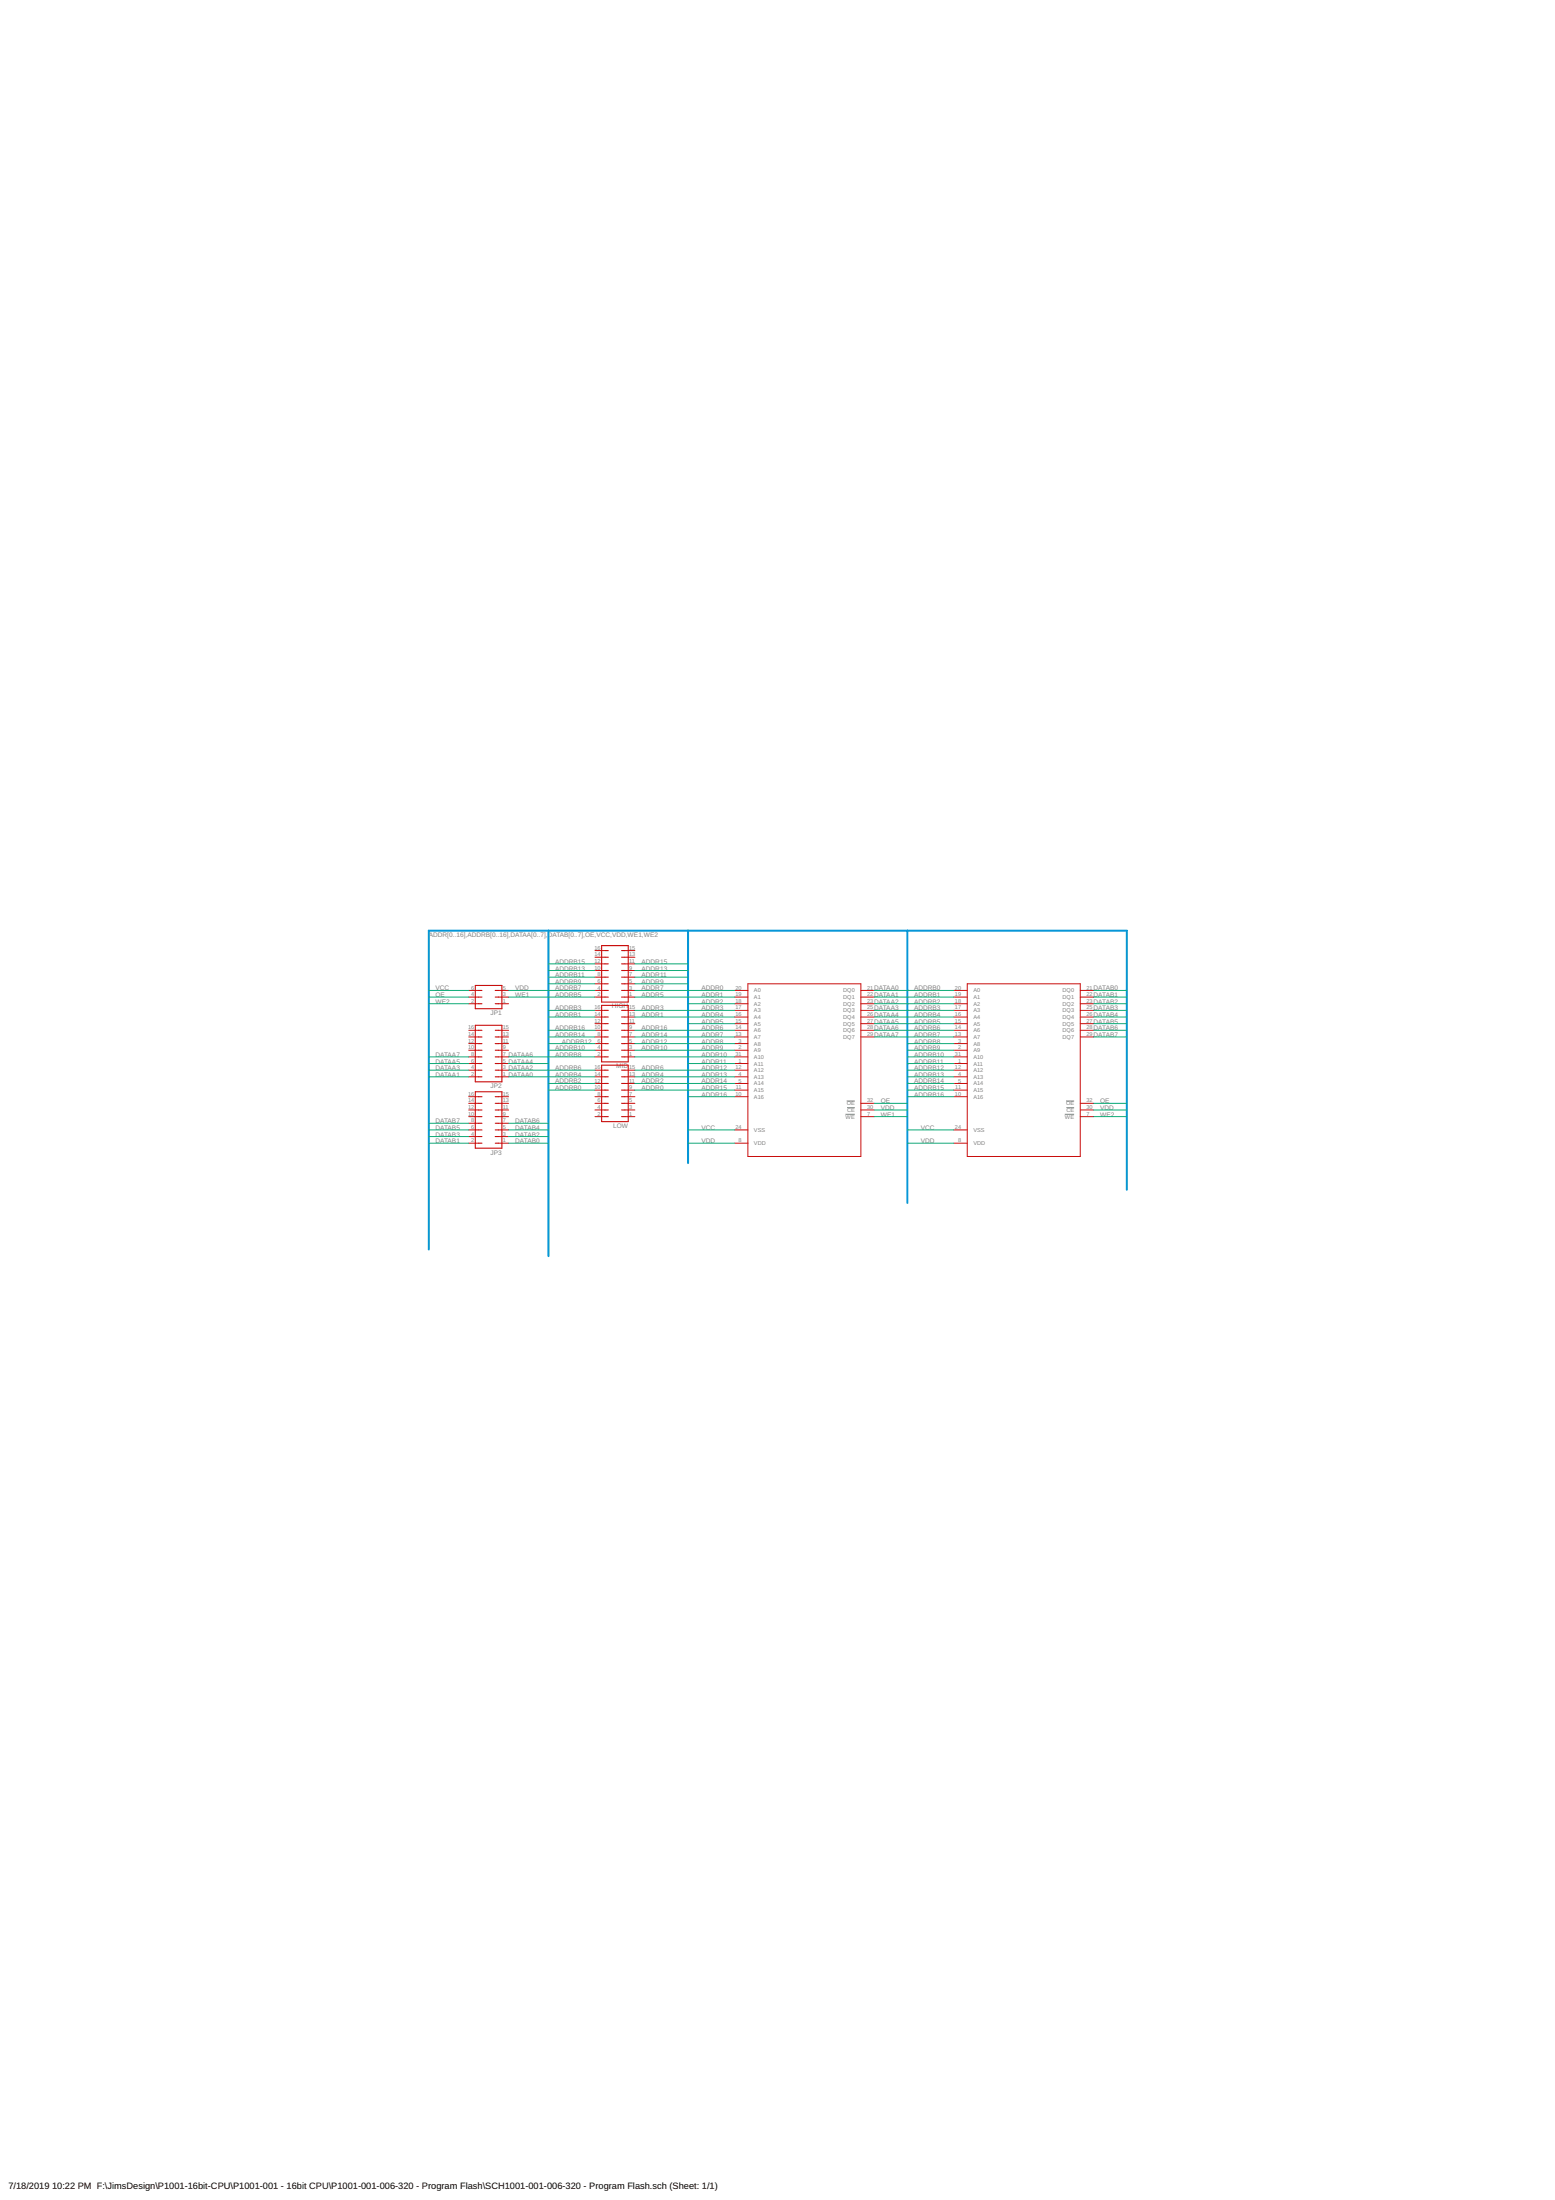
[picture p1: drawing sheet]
<?xml version="1.0" encoding="utf-8"?>
<!DOCTYPE eagle SYSTEM "eagle.dtd">
<eagle version="9.4.2">
<drawing>
<settings>
<setting alwaysvectorfont="no"/>
<setting verticaltext="up"/>
</settings>
<grid distance="0.1" unitdist="inch" unit="inch" style="lines" multiple="1" display="no" altdistance="0.01" altunitdist="inch" altunit="inch"/>
<schematic xreflabel="%F%N/%S.%C%R" xrefpart="/%S.%C%R">
<libraries>
<library name="jumper">
<symbols>
<symbol name="J3">
<wire x1="-2.54" y1="2.54" x2="-2.54" y2="3.81" width="0.4064" layer="94"/>
<wire x1="-2.54" y1="3.81" x2="-2.54" y2="5.08" width="0.1524" layer="94"/>
<wire x1="-2.54" y1="-2.54" x2="-2.54" y2="-3.81" width="0.4064" layer="94"/>
<wire x1="-2.54" y1="-3.81" x2="-2.54" y2="-5.08" width="0.1524" layer="94"/>
<wire x1="0" y1="2.54" x2="0" y2="3.81" width="0.4064" layer="94"/>
<wire x1="0" y1="3.81" x2="0" y2="5.08" width="0.1524" layer="94"/>
<wire x1="0" y1="-2.54" x2="0" y2="-3.81" width="0.4064" layer="94"/>
<wire x1="0" y1="-3.81" x2="0" y2="-5.08" width="0.1524" layer="94"/>
<wire x1="2.54" y1="2.54" x2="2.54" y2="3.81" width="0.4064" layer="94"/>
<wire x1="2.54" y1="3.81" x2="2.54" y2="5.08" width="0.1524" layer="94"/>
<wire x1="2.54" y1="-2.54" x2="2.54" y2="-3.81" width="0.4064" layer="94"/>
<wire x1="2.54" y1="-3.81" x2="2.54" y2="-5.08" width="0.1524" layer="94"/>
<wire x1="-4.445" y1="5.08" x2="4.445" y2="5.08" width="0.4064" layer="94"/>
<wire x1="4.445" y1="5.08" x2="4.445" y2="-5.08" width="0.4064" layer="94"/>
<wire x1="4.445" y1="-5.08" x2="-4.445" y2="-5.08" width="0.4064" layer="94"/>
<wire x1="-4.445" y1="-5.08" x2="-4.445" y2="5.08" width="0.4064" layer="94"/>
<text x="-5.08" y="-5.08" size="1.778" layer="95" rot="R90">&gt;NAME</text>
<text x="6.985" y="-5.08" size="1.778" layer="96" rot="R90">&gt;VALUE</text>
<pin name="1" x="-2.54" y="-7.62" visible="pad" length="short" direction="pas" rot="R90"/>
<pin name="2" x="-2.54" y="7.62" visible="pad" length="short" direction="pas" rot="R270"/>
<pin name="3" x="0" y="-7.62" visible="pad" length="short" direction="pas" rot="R90"/>
<pin name="4" x="0" y="7.62" visible="pad" length="short" direction="pas" rot="R270"/>
<pin name="5" x="2.54" y="-7.62" visible="pad" length="short" direction="pas" rot="R90"/>
<pin name="6" x="2.54" y="7.62" visible="pad" length="short" direction="pas" rot="R270"/>
</symbol>
<symbol name="J8">
<wire x1="-7.62" y1="2.54" x2="-7.62" y2="3.81" width="0.4064" layer="94"/>
<wire x1="-7.62" y1="3.81" x2="-7.62" y2="5.08" width="0.1524" layer="94"/>
<wire x1="-7.62" y1="-2.54" x2="-7.62" y2="-3.81" width="0.4064" layer="94"/>
<wire x1="-7.62" y1="-3.81" x2="-7.62" y2="-5.08" width="0.1524" layer="94"/>
<wire x1="-5.08" y1="2.54" x2="-5.08" y2="3.81" width="0.4064" layer="94"/>
<wire x1="-5.08" y1="3.81" x2="-5.08" y2="5.08" width="0.1524" layer="94"/>
<wire x1="-5.08" y1="-2.54" x2="-5.08" y2="-3.81" width="0.4064" layer="94"/>
<wire x1="-5.08" y1="-3.81" x2="-5.08" y2="-5.08" width="0.1524" layer="94"/>
<wire x1="-2.54" y1="2.54" x2="-2.54" y2="3.81" width="0.4064" layer="94"/>
<wire x1="-2.54" y1="3.81" x2="-2.54" y2="5.08" width="0.1524" layer="94"/>
<wire x1="-2.54" y1="-2.54" x2="-2.54" y2="-3.81" width="0.4064" layer="94"/>
<wire x1="-2.54" y1="-3.81" x2="-2.54" y2="-5.08" width="0.1524" layer="94"/>
<wire x1="0" y1="2.54" x2="0" y2="3.81" width="0.4064" layer="94"/>
<wire x1="0" y1="3.81" x2="0" y2="5.08" width="0.1524" layer="94"/>
<wire x1="0" y1="-2.54" x2="0" y2="-3.81" width="0.4064" layer="94"/>
<wire x1="0" y1="-3.81" x2="0" y2="-5.08" width="0.1524" layer="94"/>
<wire x1="2.54" y1="2.54" x2="2.54" y2="3.81" width="0.4064" layer="94"/>
<wire x1="2.54" y1="3.81" x2="2.54" y2="5.08" width="0.1524" layer="94"/>
<wire x1="2.54" y1="-2.54" x2="2.54" y2="-3.81" width="0.4064" layer="94"/>
<wire x1="2.54" y1="-3.81" x2="2.54" y2="-5.08" width="0.1524" layer="94"/>
<wire x1="5.08" y1="2.54" x2="5.08" y2="3.81" width="0.4064" layer="94"/>
<wire x1="5.08" y1="3.81" x2="5.08" y2="5.08" width="0.1524" layer="94"/>
<wire x1="5.08" y1="-2.54" x2="5.08" y2="-3.81" width="0.4064" layer="94"/>
<wire x1="5.08" y1="-3.81" x2="5.08" y2="-5.08" width="0.1524" layer="94"/>
<wire x1="7.62" y1="2.54" x2="7.62" y2="3.81" width="0.4064" layer="94"/>
<wire x1="7.62" y1="3.81" x2="7.62" y2="5.08" width="0.1524" layer="94"/>
<wire x1="7.62" y1="-2.54" x2="7.62" y2="-3.81" width="0.4064" layer="94"/>
<wire x1="7.62" y1="-3.81" x2="7.62" y2="-5.08" width="0.1524" layer="94"/>
<wire x1="10.16" y1="2.54" x2="10.16" y2="3.81" width="0.4064" layer="94"/>
<wire x1="10.16" y1="3.81" x2="10.16" y2="5.08" width="0.1524" layer="94"/>
<wire x1="10.16" y1="-2.54" x2="10.16" y2="-3.81" width="0.4064" layer="94"/>
<wire x1="10.16" y1="-3.81" x2="10.16" y2="-5.08" width="0.1524" layer="94"/>
<wire x1="12.065" y1="5.08" x2="-9.525" y2="5.08" width="0.4064" layer="94"/>
<wire x1="-9.525" y1="5.08" x2="-9.525" y2="-5.08" width="0.4064" layer="94"/>
<wire x1="-9.525" y1="-5.08" x2="12.065" y2="-5.08" width="0.4064" layer="94"/>
<wire x1="12.065" y1="-5.08" x2="12.065" y2="5.08" width="0.4064" layer="94"/>
<text x="-10.16" y="-5.08" size="1.778" layer="95" rot="R90">&gt;NAME</text>
<text x="14.605" y="-5.08" size="1.778" layer="96" rot="R90">&gt;VALUE</text>
<pin name="1" x="-7.62" y="-7.62" visible="pad" length="short" direction="pas" rot="R90"/>
<pin name="2" x="-7.62" y="7.62" visible="pad" length="short" direction="pas" rot="R270"/>
<pin name="3" x="-5.08" y="-7.62" visible="pad" length="short" direction="pas" rot="R90"/>
<pin name="4" x="-5.08" y="7.62" visible="pad" length="short" direction="pas" rot="R270"/>
<pin name="5" x="-2.54" y="-7.62" visible="pad" length="short" direction="pas" rot="R90"/>
<pin name="6" x="-2.54" y="7.62" visible="pad" length="short" direction="pas" rot="R270"/>
<pin name="7" x="0" y="-7.62" visible="pad" length="short" direction="pas" rot="R90"/>
<pin name="8" x="0" y="7.62" visible="pad" length="short" direction="pas" rot="R270"/>
<pin name="9" x="2.54" y="-7.62" visible="pad" length="short" direction="pas" rot="R90"/>
<pin name="10" x="2.54" y="7.62" visible="pad" length="short" direction="pas" rot="R270"/>
<pin name="11" x="5.08" y="-7.62" visible="pad" length="short" direction="pas" rot="R90"/>
<pin name="12" x="5.08" y="7.62" visible="pad" length="short" direction="pas" rot="R270"/>
<pin name="13" x="7.62" y="-7.62" visible="pad" length="short" direction="pas" rot="R90"/>
<pin name="14" x="7.62" y="7.62" visible="pad" length="short" direction="pas" rot="R270"/>
<pin name="15" x="10.16" y="-7.62" visible="pad" length="short" direction="pas" rot="R90"/>
<pin name="16" x="10.16" y="7.62" visible="pad" length="short" direction="pas" rot="R270"/>
</symbol>
</symbols>
<devicesets>
<deviceset name="JP3Q" prefix="JP" uservalue="yes">
<gates>
<gate name="B" symbol="J3" x="0" y="0"/>
</gates>
<devices>
<device name="" package="JP3Q">
<connects>
<connect gate="B" pin="1" pad="1"/>
<connect gate="B" pin="2" pad="2"/>
<connect gate="B" pin="3" pad="3"/>
<connect gate="B" pin="4" pad="4"/>
<connect gate="B" pin="5" pad="5"/>
<connect gate="B" pin="6" pad="6"/>
</connects>
<package3dinstances>
<package3dinstance package3d_urn="urn:adsk.eagle:package:15460/1"/>
</package3dinstances>
<technologies>
<technology name=""/>
</technologies>
</device>
</devices>
</deviceset>
<deviceset name="JP8Q" prefix="JP" uservalue="yes">
<gates>
<gate name="B" symbol="J8" x="0" y="0"/>
</gates>
<devices>
<device name="" package="JP8Q">
<connects>
<connect gate="B" pin="1" pad="1"/>
<connect gate="B" pin="10" pad="10"/>
<connect gate="B" pin="11" pad="11"/>
<connect gate="B" pin="12" pad="12"/>
<connect gate="B" pin="13" pad="13"/>
<connect gate="B" pin="14" pad="14"/>
<connect gate="B" pin="15" pad="15"/>
<connect gate="B" pin="16" pad="16"/>
<connect gate="B" pin="2" pad="2"/>
<connect gate="B" pin="3" pad="3"/>
<connect gate="B" pin="4" pad="4"/>
<connect gate="B" pin="5" pad="5"/>
<connect gate="B" pin="6" pad="6"/>
<connect gate="B" pin="7" pad="7"/>
<connect gate="B" pin="8" pad="8"/>
<connect gate="B" pin="9" pad="9"/>
</connects>
<package3dinstances>
<package3dinstance package3d_urn="urn:adsk.eagle:package:15461/1"/>
</package3dinstances>
<technologies>
<technology name=""/>
</technologies>
</device>
</devices>
</deviceset>
</devicesets>
</library>
<library name="16bit">
<symbols>
<symbol name="SST39VF1602-70-4I-EKEOTHER">
<pin name="A0" x="-27.94" y="30.48" length="middle"/>
<pin name="A1" x="-27.94" y="27.94" length="middle"/>
<pin name="A2" x="-27.94" y="25.4" length="middle"/>
<pin name="A3" x="-27.94" y="22.86" length="middle"/>
<pin name="A4" x="-27.94" y="20.32" length="middle"/>
<pin name="A5" x="-27.94" y="17.78" length="middle"/>
<pin name="A6" x="-27.94" y="15.24" length="middle"/>
<pin name="A7" x="-27.94" y="12.7" length="middle"/>
<pin name="A8" x="-27.94" y="10.16" length="middle"/>
<pin name="A9" x="-27.94" y="7.62" length="middle"/>
<pin name="A10" x="-27.94" y="5.08" length="middle"/>
<pin name="A11" x="-27.94" y="2.54" length="middle"/>
<pin name="A12" x="-27.94" y="0" length="middle"/>
<pin name="A13" x="-27.94" y="-2.54" length="middle"/>
<pin name="DQ0" x="25.4" y="30.48" length="middle" rot="R180"/>
<pin name="DQ1" x="25.4" y="27.94" length="middle" rot="R180"/>
<pin name="DQ2" x="25.4" y="25.4" length="middle" rot="R180"/>
<pin name="DQ3" x="25.4" y="22.86" length="middle" rot="R180"/>
<pin name="DQ4" x="25.4" y="20.32" length="middle" rot="R180"/>
<pin name="DQ5" x="25.4" y="17.78" length="middle" rot="R180"/>
<pin name="DQ6" x="25.4" y="15.24" length="middle" rot="R180"/>
<pin name="DQ7" x="25.4" y="12.7" length="middle" rot="R180"/>
<pin name="A14" x="-27.94" y="-5.08" length="middle"/>
<pin name="A15" x="-27.94" y="-7.62" length="middle"/>
<pin name="A16" x="-27.94" y="-10.16" length="middle"/>
<pin name="!OE" x="25.4" y="-12.7" length="middle" rot="R180"/>
<pin name="!CE" x="25.4" y="-15.24" length="middle" rot="R180"/>
<pin name="!WE" x="25.4" y="-17.78" length="middle" rot="R180"/>
<pin name="VSS" x="-27.94" y="-22.86" length="middle"/>
<pin name="VDD" x="-27.94" y="-27.94" length="middle"/>
<wire x1="-22.86" y1="33.02" x2="20.32" y2="33.02" width="0.254" layer="94"/>
<wire x1="20.32" y1="33.02" x2="20.32" y2="-33.02" width="0.254" layer="94"/>
<wire x1="20.32" y1="-33.02" x2="-22.86" y2="-33.02" width="0.254" layer="94"/>
<wire x1="-22.86" y1="-33.02" x2="-22.86" y2="33.02" width="0.254" layer="94"/>
</symbol>
</symbols>
<devicesets>
<deviceset name="PROGRAMFLASH">
<gates>
<gate name="G$1" symbol="SST39VF1602-70-4I-EKEOTHER" x="-15.24" y="0"/>
</gates>
<devices>
<device name="" package="TSOP32">
<connects>
<connect gate="G$1" pin="!CE" pad="30"/>
<connect gate="G$1" pin="!OE" pad="32"/>
<connect gate="G$1" pin="!WE" pad="7"/>
<connect gate="G$1" pin="A0" pad="20"/>
<connect gate="G$1" pin="A1" pad="19"/>
<connect gate="G$1" pin="A10" pad="31"/>
<connect gate="G$1" pin="A11" pad="1"/>
<connect gate="G$1" pin="A12" pad="12"/>
<connect gate="G$1" pin="A13" pad="4"/>
<connect gate="G$1" pin="A14" pad="5"/>
<connect gate="G$1" pin="A15" pad="11"/>
<connect gate="G$1" pin="A16" pad="10"/>
<connect gate="G$1" pin="A2" pad="18"/>
<connect gate="G$1" pin="A3" pad="17"/>
<connect gate="G$1" pin="A4" pad="16"/>
<connect gate="G$1" pin="A5" pad="15"/>
<connect gate="G$1" pin="A6" pad="14"/>
<connect gate="G$1" pin="A7" pad="13"/>
<connect gate="G$1" pin="A8" pad="3"/>
<connect gate="G$1" pin="A9" pad="2"/>
<connect gate="G$1" pin="DQ0" pad="21"/>
<connect gate="G$1" pin="DQ1" pad="22"/>
<connect gate="G$1" pin="DQ2" pad="23"/>
<connect gate="G$1" pin="DQ3" pad="25"/>
<connect gate="G$1" pin="DQ4" pad="26"/>
<connect gate="G$1" pin="DQ5" pad="27"/>
<connect gate="G$1" pin="DQ6" pad="28"/>
<connect gate="G$1" pin="DQ7" pad="29"/>
<connect gate="G$1" pin="VDD" pad="8"/>
<connect gate="G$1" pin="VSS" pad="24"/>
</connects>
<technologies>
<technology name=""/>
</technologies>
</device>
</devices>
</deviceset>
</devicesets>
</library>
</libraries>
<attributes>
</attributes>
<variantdefs>
</variantdefs>
<classes>
<class number="0" name="default" width="0" drill="0">
</class>
<class number="1" name="power" width="0.254" drill="0">
</class>
</classes>
<parts>
<part name="JP1" library="jumper" deviceset="JP3Q" device="" package3d_urn="urn:adsk.eagle:package:15460/1"/>
<part name="JP2" library="jumper" deviceset="JP8Q" device="" package3d_urn="urn:adsk.eagle:package:15461/1"/>
<part name="JP3" library="jumper" deviceset="JP8Q" device="" package3d_urn="urn:adsk.eagle:package:15461/1"/>
<part name="U$1" library="16bit" deviceset="PROGRAMFLASH" device=""/>
<part name="U$2" library="16bit" deviceset="PROGRAMFLASH" device=""/>
<part name="HIGH" library="jumper" deviceset="JP8Q" device="" package3d_urn="urn:adsk.eagle:package:15461/1"/>
<part name="MID" library="jumper" deviceset="JP8Q" device="" package3d_urn="urn:adsk.eagle:package:15461/1"/>
<part name="LOW" library="jumper" deviceset="JP8Q" device="" package3d_urn="urn:adsk.eagle:package:15461/1"/>
</parts>
<sheets>
<sheet>
<plain>
</plain>
<instances>
<instance part="JP1" gate="B" x="73.66" y="68.58" smashed="yes" rot="R90">
<attribute name="NAME" x="78.74" y="63.5" size="1.778" layer="95" rot="R180"/>
<attribute name="VALUE" x="78.74" y="75.565" size="1.778" layer="96" rot="R180"/>
</instance>
<instance part="JP2" gate="B" x="73.66" y="45.72" smashed="yes" rot="R90">
<attribute name="NAME" x="78.74" y="35.56" size="1.778" layer="95" rot="R180"/>
<attribute name="VALUE" x="78.74" y="60.325" size="1.778" layer="96" rot="R180"/>
</instance>
<instance part="JP3" gate="B" x="73.66" y="20.32" smashed="yes" rot="R90">
<attribute name="NAME" x="78.74" y="10.16" size="1.778" layer="95" rot="R180"/>
<attribute name="VALUE" x="78.74" y="34.925" size="1.778" layer="96" rot="R180"/>
</instance>
<instance part="U$1" gate="G$1" x="195.58" y="40.64" smashed="yes"/>
<instance part="U$2" gate="G$1" x="279.4" y="40.64" smashed="yes"/>
<instance part="HIGH" gate="B" x="121.92" y="76.2" smashed="yes" rot="R90">
<attribute name="NAME" x="127" y="66.04" size="1.778" layer="95" rot="R180"/>
<attribute name="VALUE" x="127" y="90.805" size="1.778" layer="96" rot="R180"/>
</instance>
<instance part="MID" gate="B" x="121.92" y="53.34" smashed="yes" rot="R90">
<attribute name="NAME" x="127" y="43.18" size="1.778" layer="95" rot="R180"/>
<attribute name="VALUE" x="127" y="67.945" size="1.778" layer="96" rot="R180"/>
</instance>
<instance part="LOW" gate="B" x="121.92" y="30.48" smashed="yes" rot="R90">
<attribute name="NAME" x="127" y="20.32" size="1.778" layer="95" rot="R180"/>
<attribute name="VALUE" x="127" y="45.085" size="1.778" layer="96" rot="R180"/>
</instance>
</instances>
<busses>
<bus name="ADDR[0..16],ADDRB[0..16],DATAA[0..7],DATAB[0..7],OE,VCC,VDD,WE1,WE2">
<segment>
<wire x1="317.5" y1="93.98" x2="233.68" y2="93.98" width="0.762" layer="92"/>
<wire x1="233.68" y1="93.98" x2="149.86" y2="93.98" width="0.762" layer="92"/>
<wire x1="149.86" y1="93.98" x2="96.52" y2="93.98" width="0.762" layer="92"/>
<wire x1="96.52" y1="93.98" x2="50.8" y2="93.98" width="0.762" layer="92"/>
<wire x1="50.8" y1="93.98" x2="50.8" y2="-27.94" width="0.762" layer="92"/>
<label x="50.8" y="91.44" size="1.778" layer="95"/>
<wire x1="96.52" y1="93.98" x2="96.52" y2="-30.48" width="0.762" layer="92"/>
<wire x1="149.86" y1="93.98" x2="149.86" y2="5.08" width="0.762" layer="92"/>
<wire x1="233.68" y1="93.98" x2="233.68" y2="-10.16" width="0.762" layer="92"/>
<wire x1="317.5" y1="93.98" x2="317.5" y2="-5.08" width="0.762" layer="92"/>
</segment>
</bus>
</busses>
<nets>
<net name="DATAA0" class="0">
<segment>
<pinref part="JP2" gate="B" pin="1"/>
<wire x1="81.28" y1="38.1" x2="96.52" y2="38.1" width="0.1524" layer="91"/>
<label x="81.28" y="38.1" size="1.778" layer="95"/>
</segment>
<segment>
<wire x1="220.98" y1="71.12" x2="233.68" y2="71.12" width="0.1524" layer="91"/>
<label x="220.98" y="71.12" size="1.778" layer="95"/>
<pinref part="U$1" gate="G$1" pin="DQ0"/>
</segment>
</net>
<net name="DATAA2" class="0">
<segment>
<pinref part="JP2" gate="B" pin="3"/>
<wire x1="81.28" y1="40.64" x2="96.52" y2="40.64" width="0.1524" layer="91"/>
<label x="81.28" y="40.64" size="1.778" layer="95"/>
</segment>
<segment>
<wire x1="220.98" y1="66.04" x2="233.68" y2="66.04" width="0.1524" layer="91"/>
<label x="220.98" y="66.04" size="1.778" layer="95"/>
<pinref part="U$1" gate="G$1" pin="DQ2"/>
</segment>
</net>
<net name="DATAA4" class="0">
<segment>
<pinref part="JP2" gate="B" pin="5"/>
<wire x1="81.28" y1="43.18" x2="96.52" y2="43.18" width="0.1524" layer="91"/>
<label x="81.28" y="43.18" size="1.778" layer="95"/>
</segment>
<segment>
<wire x1="220.98" y1="60.96" x2="233.68" y2="60.96" width="0.1524" layer="91"/>
<label x="220.98" y="60.96" size="1.778" layer="95"/>
<pinref part="U$1" gate="G$1" pin="DQ4"/>
</segment>
</net>
<net name="DATAA6" class="0">
<segment>
<pinref part="JP2" gate="B" pin="7"/>
<wire x1="81.28" y1="45.72" x2="96.52" y2="45.72" width="0.1524" layer="91"/>
<label x="81.28" y="45.72" size="1.778" layer="95"/>
</segment>
<segment>
<wire x1="220.98" y1="55.88" x2="233.68" y2="55.88" width="0.1524" layer="91"/>
<label x="220.98" y="55.88" size="1.778" layer="95"/>
<pinref part="U$1" gate="G$1" pin="DQ6"/>
</segment>
</net>
<net name="DATAA7" class="0">
<segment>
<pinref part="JP2" gate="B" pin="8"/>
<wire x1="66.04" y1="45.72" x2="50.8" y2="45.72" width="0.1524" layer="91"/>
<label x="53.34" y="45.72" size="1.778" layer="95"/>
</segment>
<segment>
<wire x1="220.98" y1="53.34" x2="233.68" y2="53.34" width="0.1524" layer="91"/>
<label x="220.98" y="53.34" size="1.778" layer="95"/>
<pinref part="U$1" gate="G$1" pin="DQ7"/>
</segment>
</net>
<net name="DATAA5" class="0">
<segment>
<pinref part="JP2" gate="B" pin="6"/>
<wire x1="66.04" y1="43.18" x2="50.8" y2="43.18" width="0.1524" layer="91"/>
<label x="53.34" y="43.18" size="1.778" layer="95"/>
</segment>
<segment>
<wire x1="220.98" y1="58.42" x2="233.68" y2="58.42" width="0.1524" layer="91"/>
<label x="220.98" y="58.42" size="1.778" layer="95"/>
<pinref part="U$1" gate="G$1" pin="DQ5"/>
</segment>
</net>
<net name="DATAA3" class="0">
<segment>
<pinref part="JP2" gate="B" pin="4"/>
<wire x1="66.04" y1="40.64" x2="50.8" y2="40.64" width="0.1524" layer="91"/>
<label x="53.34" y="40.64" size="1.778" layer="95"/>
</segment>
<segment>
<wire x1="220.98" y1="63.5" x2="233.68" y2="63.5" width="0.1524" layer="91"/>
<label x="220.98" y="63.5" size="1.778" layer="95"/>
<pinref part="U$1" gate="G$1" pin="DQ3"/>
</segment>
</net>
<net name="DATAA1" class="0">
<segment>
<pinref part="JP2" gate="B" pin="2"/>
<wire x1="66.04" y1="38.1" x2="50.8" y2="38.1" width="0.1524" layer="91"/>
<label x="53.34" y="38.1" size="1.778" layer="95"/>
</segment>
<segment>
<wire x1="220.98" y1="68.58" x2="233.68" y2="68.58" width="0.1524" layer="91"/>
<label x="220.98" y="68.58" size="1.778" layer="95"/>
<pinref part="U$1" gate="G$1" pin="DQ1"/>
</segment>
</net>
<net name="ADDR0" class="0">
<segment>
<wire x1="167.64" y1="71.12" x2="149.86" y2="71.12" width="0.1524" layer="91"/>
<label x="154.94" y="71.12" size="1.778" layer="95"/>
<pinref part="U$1" gate="G$1" pin="A0"/>
</segment>
<segment>
<pinref part="LOW" gate="B" pin="9"/>
<wire x1="129.54" y1="33.02" x2="149.86" y2="33.02" width="0.1524" layer="91"/>
<label x="132.08" y="33.02" size="1.778" layer="95"/>
</segment>
</net>
<net name="ADDR2" class="0">
<segment>
<wire x1="167.64" y1="66.04" x2="149.86" y2="66.04" width="0.1524" layer="91"/>
<label x="154.94" y="66.04" size="1.778" layer="95"/>
<pinref part="U$1" gate="G$1" pin="A2"/>
</segment>
<segment>
<pinref part="LOW" gate="B" pin="11"/>
<wire x1="129.54" y1="35.56" x2="149.86" y2="35.56" width="0.1524" layer="91"/>
<label x="132.08" y="35.56" size="1.778" layer="95"/>
</segment>
</net>
<net name="ADDR4" class="0">
<segment>
<wire x1="167.64" y1="60.96" x2="149.86" y2="60.96" width="0.1524" layer="91"/>
<label x="154.94" y="60.96" size="1.778" layer="95"/>
<pinref part="U$1" gate="G$1" pin="A4"/>
</segment>
<segment>
<pinref part="LOW" gate="B" pin="13"/>
<wire x1="129.54" y1="38.1" x2="149.86" y2="38.1" width="0.1524" layer="91"/>
<label x="132.08" y="38.1" size="1.778" layer="95"/>
</segment>
</net>
<net name="ADDR6" class="0">
<segment>
<wire x1="167.64" y1="55.88" x2="149.86" y2="55.88" width="0.1524" layer="91"/>
<label x="154.94" y="55.88" size="1.778" layer="95"/>
<pinref part="U$1" gate="G$1" pin="A6"/>
</segment>
<segment>
<pinref part="LOW" gate="B" pin="15"/>
<wire x1="129.54" y1="40.64" x2="149.86" y2="40.64" width="0.1524" layer="91"/>
<label x="132.08" y="40.64" size="1.778" layer="95"/>
</segment>
</net>
<net name="ADDR8" class="0">
<segment>
<wire x1="167.64" y1="50.8" x2="149.86" y2="50.8" width="0.1524" layer="91"/>
<label x="154.94" y="50.8" size="1.778" layer="95"/>
<pinref part="U$1" gate="G$1" pin="A8"/>
</segment>
<segment>
<pinref part="MID" gate="B" pin="1"/>
<wire x1="129.54" y1="45.72" x2="149.86" y2="45.72" width="0.1524" layer="91"/>
<label x="132.08" y="45.72" size="1.778" layer="95"/>
</segment>
</net>
<net name="ADDR10" class="0">
<segment>
<wire x1="167.64" y1="45.72" x2="149.86" y2="45.72" width="0.1524" layer="91"/>
<label x="154.94" y="45.72" size="1.778" layer="95"/>
<pinref part="U$1" gate="G$1" pin="A10"/>
</segment>
<segment>
<pinref part="MID" gate="B" pin="3"/>
<wire x1="129.54" y1="48.26" x2="149.86" y2="48.26" width="0.1524" layer="91"/>
<label x="132.08" y="48.26" size="1.778" layer="95"/>
</segment>
</net>
<net name="ADDR12" class="0">
<segment>
<wire x1="167.64" y1="40.64" x2="149.86" y2="40.64" width="0.1524" layer="91"/>
<label x="154.94" y="40.64" size="1.778" layer="95"/>
<pinref part="U$1" gate="G$1" pin="A12"/>
</segment>
<segment>
<pinref part="MID" gate="B" pin="5"/>
<wire x1="129.54" y1="50.8" x2="149.86" y2="50.8" width="0.1524" layer="91"/>
<label x="132.08" y="50.8" size="1.778" layer="95"/>
</segment>
</net>
<net name="ADDR14" class="0">
<segment>
<wire x1="167.64" y1="35.56" x2="149.86" y2="35.56" width="0.1524" layer="91"/>
<label x="154.94" y="35.56" size="1.778" layer="95"/>
<pinref part="U$1" gate="G$1" pin="A14"/>
</segment>
<segment>
<pinref part="MID" gate="B" pin="7"/>
<wire x1="129.54" y1="53.34" x2="149.86" y2="53.34" width="0.1524" layer="91"/>
<label x="132.08" y="53.34" size="1.778" layer="95"/>
</segment>
</net>
<net name="ADDR16" class="0">
<segment>
<wire x1="167.64" y1="30.48" x2="149.86" y2="30.48" width="0.1524" layer="91"/>
<label x="154.94" y="30.48" size="1.778" layer="95"/>
<pinref part="U$1" gate="G$1" pin="A16"/>
</segment>
<segment>
<pinref part="MID" gate="B" pin="9"/>
<wire x1="129.54" y1="55.88" x2="149.86" y2="55.88" width="0.1524" layer="91"/>
<label x="132.08" y="55.88" size="1.778" layer="95"/>
</segment>
</net>
<net name="ADDR1" class="0">
<segment>
<wire x1="167.64" y1="68.58" x2="149.86" y2="68.58" width="0.1524" layer="91"/>
<label x="154.94" y="68.58" size="1.778" layer="95"/>
<pinref part="U$1" gate="G$1" pin="A1"/>
</segment>
<segment>
<pinref part="MID" gate="B" pin="13"/>
<wire x1="129.54" y1="60.96" x2="149.86" y2="60.96" width="0.1524" layer="91"/>
<label x="132.08" y="60.96" size="1.778" layer="95"/>
</segment>
</net>
<net name="ADDR3" class="0">
<segment>
<wire x1="167.64" y1="63.5" x2="149.86" y2="63.5" width="0.1524" layer="91"/>
<label x="154.94" y="63.5" size="1.778" layer="95"/>
<pinref part="U$1" gate="G$1" pin="A3"/>
</segment>
<segment>
<pinref part="MID" gate="B" pin="15"/>
<wire x1="129.54" y1="63.5" x2="149.86" y2="63.5" width="0.1524" layer="91"/>
<label x="132.08" y="63.5" size="1.778" layer="95"/>
</segment>
</net>
<net name="ADDR5" class="0">
<segment>
<wire x1="167.64" y1="58.42" x2="149.86" y2="58.42" width="0.1524" layer="91"/>
<label x="154.94" y="58.42" size="1.778" layer="95"/>
<pinref part="U$1" gate="G$1" pin="A5"/>
</segment>
<segment>
<pinref part="HIGH" gate="B" pin="1"/>
<wire x1="129.54" y1="68.58" x2="149.86" y2="68.58" width="0.1524" layer="91"/>
<label x="132.08" y="68.58" size="1.778" layer="95"/>
</segment>
</net>
<net name="ADDR7" class="0">
<segment>
<wire x1="167.64" y1="53.34" x2="149.86" y2="53.34" width="0.1524" layer="91"/>
<label x="154.94" y="53.34" size="1.778" layer="95"/>
<pinref part="U$1" gate="G$1" pin="A7"/>
</segment>
<segment>
<pinref part="HIGH" gate="B" pin="3"/>
<wire x1="129.54" y1="71.12" x2="149.86" y2="71.12" width="0.1524" layer="91"/>
<label x="132.08" y="71.12" size="1.778" layer="95"/>
</segment>
</net>
<net name="ADDR9" class="0">
<segment>
<wire x1="167.64" y1="48.26" x2="149.86" y2="48.26" width="0.1524" layer="91"/>
<label x="154.94" y="48.26" size="1.778" layer="95"/>
<pinref part="U$1" gate="G$1" pin="A9"/>
</segment>
<segment>
<pinref part="HIGH" gate="B" pin="5"/>
<wire x1="129.54" y1="73.66" x2="149.86" y2="73.66" width="0.1524" layer="91"/>
<label x="132.08" y="73.66" size="1.778" layer="95"/>
</segment>
</net>
<net name="ADDR11" class="0">
<segment>
<wire x1="167.64" y1="43.18" x2="149.86" y2="43.18" width="0.1524" layer="91"/>
<label x="154.94" y="43.18" size="1.778" layer="95"/>
<pinref part="U$1" gate="G$1" pin="A11"/>
</segment>
<segment>
<pinref part="HIGH" gate="B" pin="7"/>
<wire x1="129.54" y1="76.2" x2="149.86" y2="76.2" width="0.1524" layer="91"/>
<label x="132.08" y="76.2" size="1.778" layer="95"/>
</segment>
</net>
<net name="ADDR13" class="0">
<segment>
<wire x1="167.64" y1="38.1" x2="149.86" y2="38.1" width="0.1524" layer="91"/>
<label x="154.94" y="38.1" size="1.778" layer="95"/>
<pinref part="U$1" gate="G$1" pin="A13"/>
</segment>
<segment>
<pinref part="HIGH" gate="B" pin="9"/>
<wire x1="129.54" y1="78.74" x2="149.86" y2="78.74" width="0.1524" layer="91"/>
<label x="132.08" y="78.74" size="1.778" layer="95"/>
</segment>
</net>
<net name="ADDR15" class="0">
<segment>
<wire x1="167.64" y1="33.02" x2="149.86" y2="33.02" width="0.1524" layer="91"/>
<label x="154.94" y="33.02" size="1.778" layer="95"/>
<pinref part="U$1" gate="G$1" pin="A15"/>
</segment>
<segment>
<pinref part="HIGH" gate="B" pin="11"/>
<wire x1="129.54" y1="81.28" x2="149.86" y2="81.28" width="0.1524" layer="91"/>
<label x="132.08" y="81.28" size="1.778" layer="95"/>
</segment>
</net>
<net name="DATAB7" class="0">
<segment>
<pinref part="JP3" gate="B" pin="8"/>
<wire x1="66.04" y1="20.32" x2="50.8" y2="20.32" width="0.1524" layer="91"/>
<label x="53.34" y="20.32" size="1.778" layer="95"/>
</segment>
<segment>
<wire x1="304.8" y1="53.34" x2="317.5" y2="53.34" width="0.1524" layer="91"/>
<label x="304.8" y="53.34" size="1.778" layer="95"/>
<pinref part="U$2" gate="G$1" pin="DQ7"/>
</segment>
</net>
<net name="DATAB5" class="0">
<segment>
<pinref part="JP3" gate="B" pin="6"/>
<wire x1="66.04" y1="17.78" x2="50.8" y2="17.78" width="0.1524" layer="91"/>
<label x="53.34" y="17.78" size="1.778" layer="95"/>
</segment>
<segment>
<wire x1="304.8" y1="58.42" x2="317.5" y2="58.42" width="0.1524" layer="91"/>
<label x="304.8" y="58.42" size="1.778" layer="95"/>
<pinref part="U$2" gate="G$1" pin="DQ5"/>
</segment>
</net>
<net name="DATAB3" class="0">
<segment>
<pinref part="JP3" gate="B" pin="4"/>
<wire x1="66.04" y1="15.24" x2="50.8" y2="15.24" width="0.1524" layer="91"/>
<label x="53.34" y="15.24" size="1.778" layer="95"/>
</segment>
<segment>
<wire x1="304.8" y1="63.5" x2="317.5" y2="63.5" width="0.1524" layer="91"/>
<label x="304.8" y="63.5" size="1.778" layer="95"/>
<pinref part="U$2" gate="G$1" pin="DQ3"/>
</segment>
</net>
<net name="DATAB1" class="0">
<segment>
<pinref part="JP3" gate="B" pin="2"/>
<wire x1="66.04" y1="12.7" x2="50.8" y2="12.7" width="0.1524" layer="91"/>
<label x="53.34" y="12.7" size="1.778" layer="95"/>
</segment>
<segment>
<wire x1="304.8" y1="68.58" x2="317.5" y2="68.58" width="0.1524" layer="91"/>
<label x="304.8" y="68.58" size="1.778" layer="95"/>
<pinref part="U$2" gate="G$1" pin="DQ1"/>
</segment>
</net>
<net name="DATAB6" class="0">
<segment>
<pinref part="JP3" gate="B" pin="7"/>
<wire x1="81.28" y1="20.32" x2="96.52" y2="20.32" width="0.1524" layer="91"/>
<label x="83.82" y="20.32" size="1.778" layer="95"/>
</segment>
<segment>
<wire x1="304.8" y1="55.88" x2="317.5" y2="55.88" width="0.1524" layer="91"/>
<label x="304.8" y="55.88" size="1.778" layer="95"/>
<pinref part="U$2" gate="G$1" pin="DQ6"/>
</segment>
</net>
<net name="DATAB4" class="0">
<segment>
<pinref part="JP3" gate="B" pin="5"/>
<wire x1="81.28" y1="17.78" x2="96.52" y2="17.78" width="0.1524" layer="91"/>
<label x="83.82" y="17.78" size="1.778" layer="95"/>
</segment>
<segment>
<wire x1="304.8" y1="60.96" x2="317.5" y2="60.96" width="0.1524" layer="91"/>
<label x="304.8" y="60.96" size="1.778" layer="95"/>
<pinref part="U$2" gate="G$1" pin="DQ4"/>
</segment>
</net>
<net name="DATAB2" class="0">
<segment>
<pinref part="JP3" gate="B" pin="3"/>
<wire x1="81.28" y1="15.24" x2="96.52" y2="15.24" width="0.1524" layer="91"/>
<label x="83.82" y="15.24" size="1.778" layer="95"/>
</segment>
<segment>
<wire x1="304.8" y1="66.04" x2="317.5" y2="66.04" width="0.1524" layer="91"/>
<label x="304.8" y="66.04" size="1.778" layer="95"/>
<pinref part="U$2" gate="G$1" pin="DQ2"/>
</segment>
</net>
<net name="DATAB0" class="0">
<segment>
<pinref part="JP3" gate="B" pin="1"/>
<wire x1="81.28" y1="12.7" x2="96.52" y2="12.7" width="0.1524" layer="91"/>
<label x="83.82" y="12.7" size="1.778" layer="95"/>
</segment>
<segment>
<wire x1="304.8" y1="71.12" x2="317.5" y2="71.12" width="0.1524" layer="91"/>
<label x="304.8" y="71.12" size="1.778" layer="95"/>
<pinref part="U$2" gate="G$1" pin="DQ0"/>
</segment>
</net>
<net name="VCC" class="1">
<segment>
<pinref part="JP1" gate="B" pin="6"/>
<wire x1="66.04" y1="71.12" x2="50.8" y2="71.12" width="0.1524" layer="91"/>
<label x="53.34" y="71.12" size="1.778" layer="95"/>
</segment>
<segment>
<wire x1="167.64" y1="17.78" x2="149.86" y2="17.78" width="0.1524" layer="91"/>
<label x="154.94" y="17.78" size="1.778" layer="95"/>
<pinref part="U$1" gate="G$1" pin="VSS"/>
</segment>
<segment>
<wire x1="251.46" y1="17.78" x2="233.68" y2="17.78" width="0.1524" layer="91"/>
<label x="238.76" y="17.78" size="1.778" layer="95"/>
<pinref part="U$2" gate="G$1" pin="VSS"/>
</segment>
</net>
<net name="VDD" class="1">
<segment>
<pinref part="JP1" gate="B" pin="5"/>
<wire x1="81.28" y1="71.12" x2="96.52" y2="71.12" width="0.1524" layer="91"/>
<label x="83.82" y="71.12" size="1.778" layer="95"/>
</segment>
<segment>
<wire x1="167.64" y1="12.7" x2="149.86" y2="12.7" width="0.1524" layer="91"/>
<label x="154.94" y="12.7" size="1.778" layer="95"/>
<pinref part="U$1" gate="G$1" pin="VDD"/>
</segment>
<segment>
<wire x1="251.46" y1="12.7" x2="233.68" y2="12.7" width="0.1524" layer="91"/>
<label x="238.76" y="12.7" size="1.778" layer="95"/>
<pinref part="U$2" gate="G$1" pin="VDD"/>
</segment>
<segment>
<pinref part="U$1" gate="G$1" pin="!CE"/>
<wire x1="220.98" y1="25.4" x2="233.68" y2="25.4" width="0.1524" layer="91"/>
<label x="223.52" y="25.4" size="1.778" layer="95"/>
</segment>
<segment>
<pinref part="U$2" gate="G$1" pin="!CE"/>
<wire x1="304.8" y1="25.4" x2="317.5" y2="25.4" width="0.1524" layer="91"/>
<label x="307.34" y="25.4" size="1.778" layer="95"/>
</segment>
</net>
<net name="OE" class="0">
<segment>
<pinref part="JP1" gate="B" pin="4"/>
<wire x1="66.04" y1="68.58" x2="50.8" y2="68.58" width="0.1524" layer="91"/>
<label x="53.34" y="68.58" size="1.778" layer="95"/>
</segment>
<segment>
<wire x1="220.98" y1="27.94" x2="233.68" y2="27.94" width="0.1524" layer="91"/>
<label x="223.52" y="27.94" size="1.778" layer="95"/>
<pinref part="U$1" gate="G$1" pin="!OE"/>
</segment>
<segment>
<wire x1="304.8" y1="27.94" x2="317.5" y2="27.94" width="0.1524" layer="91"/>
<label x="307.34" y="27.94" size="1.778" layer="95"/>
<pinref part="U$2" gate="G$1" pin="!OE"/>
</segment>
</net>
<net name="WE1" class="0">
<segment>
<pinref part="JP1" gate="B" pin="3"/>
<wire x1="81.28" y1="68.58" x2="96.52" y2="68.58" width="0.1524" layer="91"/>
<label x="83.82" y="68.58" size="1.778" layer="95"/>
</segment>
<segment>
<wire x1="220.98" y1="22.86" x2="233.68" y2="22.86" width="0.1524" layer="91"/>
<label x="223.52" y="22.86" size="1.778" layer="95"/>
<pinref part="U$1" gate="G$1" pin="!WE"/>
</segment>
</net>
<net name="WE2" class="0">
<segment>
<pinref part="JP1" gate="B" pin="2"/>
<wire x1="66.04" y1="66.04" x2="50.8" y2="66.04" width="0.1524" layer="91"/>
<label x="53.34" y="66.04" size="1.778" layer="95"/>
</segment>
<segment>
<wire x1="304.8" y1="22.86" x2="317.5" y2="22.86" width="0.1524" layer="91"/>
<label x="307.34" y="22.86" size="1.778" layer="95"/>
<pinref part="U$2" gate="G$1" pin="!WE"/>
</segment>
</net>
<net name="ADDRB0" class="0">
<segment>
<pinref part="U$2" gate="G$1" pin="A0"/>
<wire x1="251.46" y1="71.12" x2="233.68" y2="71.12" width="0.1524" layer="91"/>
<label x="236.22" y="71.12" size="1.778" layer="95"/>
</segment>
<segment>
<pinref part="LOW" gate="B" pin="10"/>
<wire x1="114.3" y1="33.02" x2="96.52" y2="33.02" width="0.1524" layer="91"/>
<label x="99.06" y="33.02" size="1.778" layer="95"/>
</segment>
</net>
<net name="ADDRB2" class="0">
<segment>
<pinref part="U$2" gate="G$1" pin="A2"/>
<wire x1="251.46" y1="66.04" x2="233.68" y2="66.04" width="0.1524" layer="91"/>
<label x="236.22" y="66.04" size="1.778" layer="95"/>
</segment>
<segment>
<pinref part="LOW" gate="B" pin="12"/>
<wire x1="114.3" y1="35.56" x2="96.52" y2="35.56" width="0.1524" layer="91"/>
<label x="99.06" y="35.56" size="1.778" layer="95"/>
</segment>
</net>
<net name="ADDRB4" class="0">
<segment>
<pinref part="U$2" gate="G$1" pin="A4"/>
<wire x1="251.46" y1="60.96" x2="233.68" y2="60.96" width="0.1524" layer="91"/>
<label x="236.22" y="60.96" size="1.778" layer="95"/>
</segment>
<segment>
<pinref part="LOW" gate="B" pin="14"/>
<wire x1="114.3" y1="38.1" x2="96.52" y2="38.1" width="0.1524" layer="91"/>
<label x="99.06" y="38.1" size="1.778" layer="95"/>
</segment>
</net>
<net name="ADDRB6" class="0">
<segment>
<pinref part="U$2" gate="G$1" pin="A6"/>
<wire x1="251.46" y1="55.88" x2="233.68" y2="55.88" width="0.1524" layer="91"/>
<label x="236.22" y="55.88" size="1.778" layer="95"/>
</segment>
<segment>
<pinref part="LOW" gate="B" pin="16"/>
<wire x1="114.3" y1="40.64" x2="96.52" y2="40.64" width="0.1524" layer="91"/>
<label x="99.06" y="40.64" size="1.778" layer="95"/>
</segment>
</net>
<net name="ADDRB8" class="0">
<segment>
<pinref part="U$2" gate="G$1" pin="A8"/>
<wire x1="251.46" y1="50.8" x2="233.68" y2="50.8" width="0.1524" layer="91"/>
<label x="236.22" y="50.8" size="1.778" layer="95"/>
</segment>
<segment>
<pinref part="MID" gate="B" pin="2"/>
<wire x1="114.3" y1="45.72" x2="96.52" y2="45.72" width="0.1524" layer="91"/>
<label x="99.06" y="45.72" size="1.778" layer="95"/>
</segment>
</net>
<net name="ADDRB10" class="0">
<segment>
<pinref part="U$2" gate="G$1" pin="A10"/>
<wire x1="251.46" y1="45.72" x2="233.68" y2="45.72" width="0.1524" layer="91"/>
<label x="236.22" y="45.72" size="1.778" layer="95"/>
</segment>
<segment>
<pinref part="MID" gate="B" pin="4"/>
<wire x1="114.3" y1="48.26" x2="96.52" y2="48.26" width="0.1524" layer="91"/>
<label x="99.06" y="48.26" size="1.778" layer="95"/>
</segment>
</net>
<net name="ADDRB12" class="0">
<segment>
<pinref part="U$2" gate="G$1" pin="A12"/>
<wire x1="251.46" y1="40.64" x2="233.68" y2="40.64" width="0.1524" layer="91"/>
<label x="236.22" y="40.64" size="1.778" layer="95"/>
</segment>
<segment>
<pinref part="MID" gate="B" pin="6"/>
<wire x1="114.3" y1="50.8" x2="96.52" y2="50.8" width="0.1524" layer="91"/>
<label x="101.6" y="50.8" size="1.778" layer="95"/>
</segment>
</net>
<net name="ADDRB14" class="0">
<segment>
<pinref part="U$2" gate="G$1" pin="A14"/>
<wire x1="251.46" y1="35.56" x2="233.68" y2="35.56" width="0.1524" layer="91"/>
<label x="236.22" y="35.56" size="1.778" layer="95"/>
</segment>
<segment>
<pinref part="MID" gate="B" pin="8"/>
<wire x1="114.3" y1="53.34" x2="96.52" y2="53.34" width="0.1524" layer="91"/>
<label x="99.06" y="53.34" size="1.778" layer="95"/>
</segment>
</net>
<net name="ADDRB16" class="0">
<segment>
<pinref part="U$2" gate="G$1" pin="A16"/>
<wire x1="251.46" y1="30.48" x2="233.68" y2="30.48" width="0.1524" layer="91"/>
<label x="236.22" y="30.48" size="1.778" layer="95"/>
</segment>
<segment>
<pinref part="MID" gate="B" pin="10"/>
<wire x1="114.3" y1="55.88" x2="96.52" y2="55.88" width="0.1524" layer="91"/>
<label x="99.06" y="55.88" size="1.778" layer="95"/>
</segment>
</net>
<net name="ADDRB1" class="0">
<segment>
<pinref part="U$2" gate="G$1" pin="A1"/>
<wire x1="251.46" y1="68.58" x2="233.68" y2="68.58" width="0.1524" layer="91"/>
<label x="236.22" y="68.58" size="1.778" layer="95"/>
</segment>
<segment>
<pinref part="MID" gate="B" pin="14"/>
<wire x1="114.3" y1="60.96" x2="96.52" y2="60.96" width="0.1524" layer="91"/>
<label x="99.06" y="60.96" size="1.778" layer="95"/>
</segment>
</net>
<net name="ADDRB3" class="0">
<segment>
<pinref part="U$2" gate="G$1" pin="A3"/>
<wire x1="251.46" y1="63.5" x2="233.68" y2="63.5" width="0.1524" layer="91"/>
<label x="236.22" y="63.5" size="1.778" layer="95"/>
</segment>
<segment>
<pinref part="MID" gate="B" pin="16"/>
<wire x1="114.3" y1="63.5" x2="96.52" y2="63.5" width="0.1524" layer="91"/>
<label x="99.06" y="63.5" size="1.778" layer="95"/>
</segment>
</net>
<net name="ADDRB5" class="0">
<segment>
<pinref part="U$2" gate="G$1" pin="A5"/>
<wire x1="251.46" y1="58.42" x2="233.68" y2="58.42" width="0.1524" layer="91"/>
<label x="236.22" y="58.42" size="1.778" layer="95"/>
</segment>
<segment>
<pinref part="HIGH" gate="B" pin="2"/>
<wire x1="114.3" y1="68.58" x2="96.52" y2="68.58" width="0.1524" layer="91"/>
<label x="99.06" y="68.58" size="1.778" layer="95"/>
</segment>
</net>
<net name="ADDRB7" class="0">
<segment>
<pinref part="U$2" gate="G$1" pin="A7"/>
<wire x1="251.46" y1="53.34" x2="233.68" y2="53.34" width="0.1524" layer="91"/>
<label x="236.22" y="53.34" size="1.778" layer="95"/>
</segment>
<segment>
<pinref part="HIGH" gate="B" pin="4"/>
<wire x1="114.3" y1="71.12" x2="96.52" y2="71.12" width="0.1524" layer="91"/>
<label x="99.06" y="71.12" size="1.778" layer="95"/>
</segment>
</net>
<net name="ADDRB9" class="0">
<segment>
<pinref part="U$2" gate="G$1" pin="A9"/>
<wire x1="251.46" y1="48.26" x2="233.68" y2="48.26" width="0.1524" layer="91"/>
<label x="236.22" y="48.26" size="1.778" layer="95"/>
</segment>
<segment>
<pinref part="HIGH" gate="B" pin="6"/>
<wire x1="114.3" y1="73.66" x2="96.52" y2="73.66" width="0.1524" layer="91"/>
<label x="99.06" y="73.66" size="1.778" layer="95"/>
</segment>
</net>
<net name="ADDRB11" class="0">
<segment>
<pinref part="U$2" gate="G$1" pin="A11"/>
<wire x1="251.46" y1="43.18" x2="233.68" y2="43.18" width="0.1524" layer="91"/>
<label x="236.22" y="43.18" size="1.778" layer="95"/>
</segment>
<segment>
<wire x1="114.3" y1="76.2" x2="96.52" y2="76.2" width="0.1524" layer="91"/>
<label x="99.06" y="76.2" size="1.778" layer="95"/>
<pinref part="HIGH" gate="B" pin="8"/>
</segment>
</net>
<net name="ADDRB13" class="0">
<segment>
<pinref part="U$2" gate="G$1" pin="A13"/>
<wire x1="251.46" y1="38.1" x2="233.68" y2="38.1" width="0.1524" layer="91"/>
<label x="236.22" y="38.1" size="1.778" layer="95"/>
</segment>
<segment>
<wire x1="114.3" y1="78.74" x2="96.52" y2="78.74" width="0.1524" layer="91"/>
<label x="99.06" y="78.74" size="1.778" layer="95"/>
<pinref part="HIGH" gate="B" pin="10"/>
</segment>
</net>
<net name="ADDRB15" class="0">
<segment>
<pinref part="U$2" gate="G$1" pin="A15"/>
<wire x1="251.46" y1="33.02" x2="233.68" y2="33.02" width="0.1524" layer="91"/>
<label x="236.22" y="33.02" size="1.778" layer="95"/>
</segment>
<segment>
<wire x1="114.3" y1="81.28" x2="96.52" y2="81.28" width="0.1524" layer="91"/>
<label x="99.06" y="81.28" size="1.778" layer="95"/>
<pinref part="HIGH" gate="B" pin="12"/>
</segment>
</net>
</nets>
</sheet>
</sheets>
</schematic>
</drawing>
<compatibility>
<note version="8.2" severity="warning">
Since Version 8.2, EAGLE supports online libraries. The ids
of those online libraries will not be understood (or retained)
with this version.
</note>
<note version="8.3" severity="warning">
Since Version 8.3, EAGLE supports URNs for individual library
assets (packages, symbols, and devices). The URNs of those assets
will not be understood (or retained) with this version.
</note>
<note version="8.3" severity="warning">
Since Version 8.3, EAGLE supports the association of 3D packages
with devices in libraries, schematics, and board files. Those 3D
packages will not be understood (or retained) with this version.
</note>
</compatibility>
</eagle>
